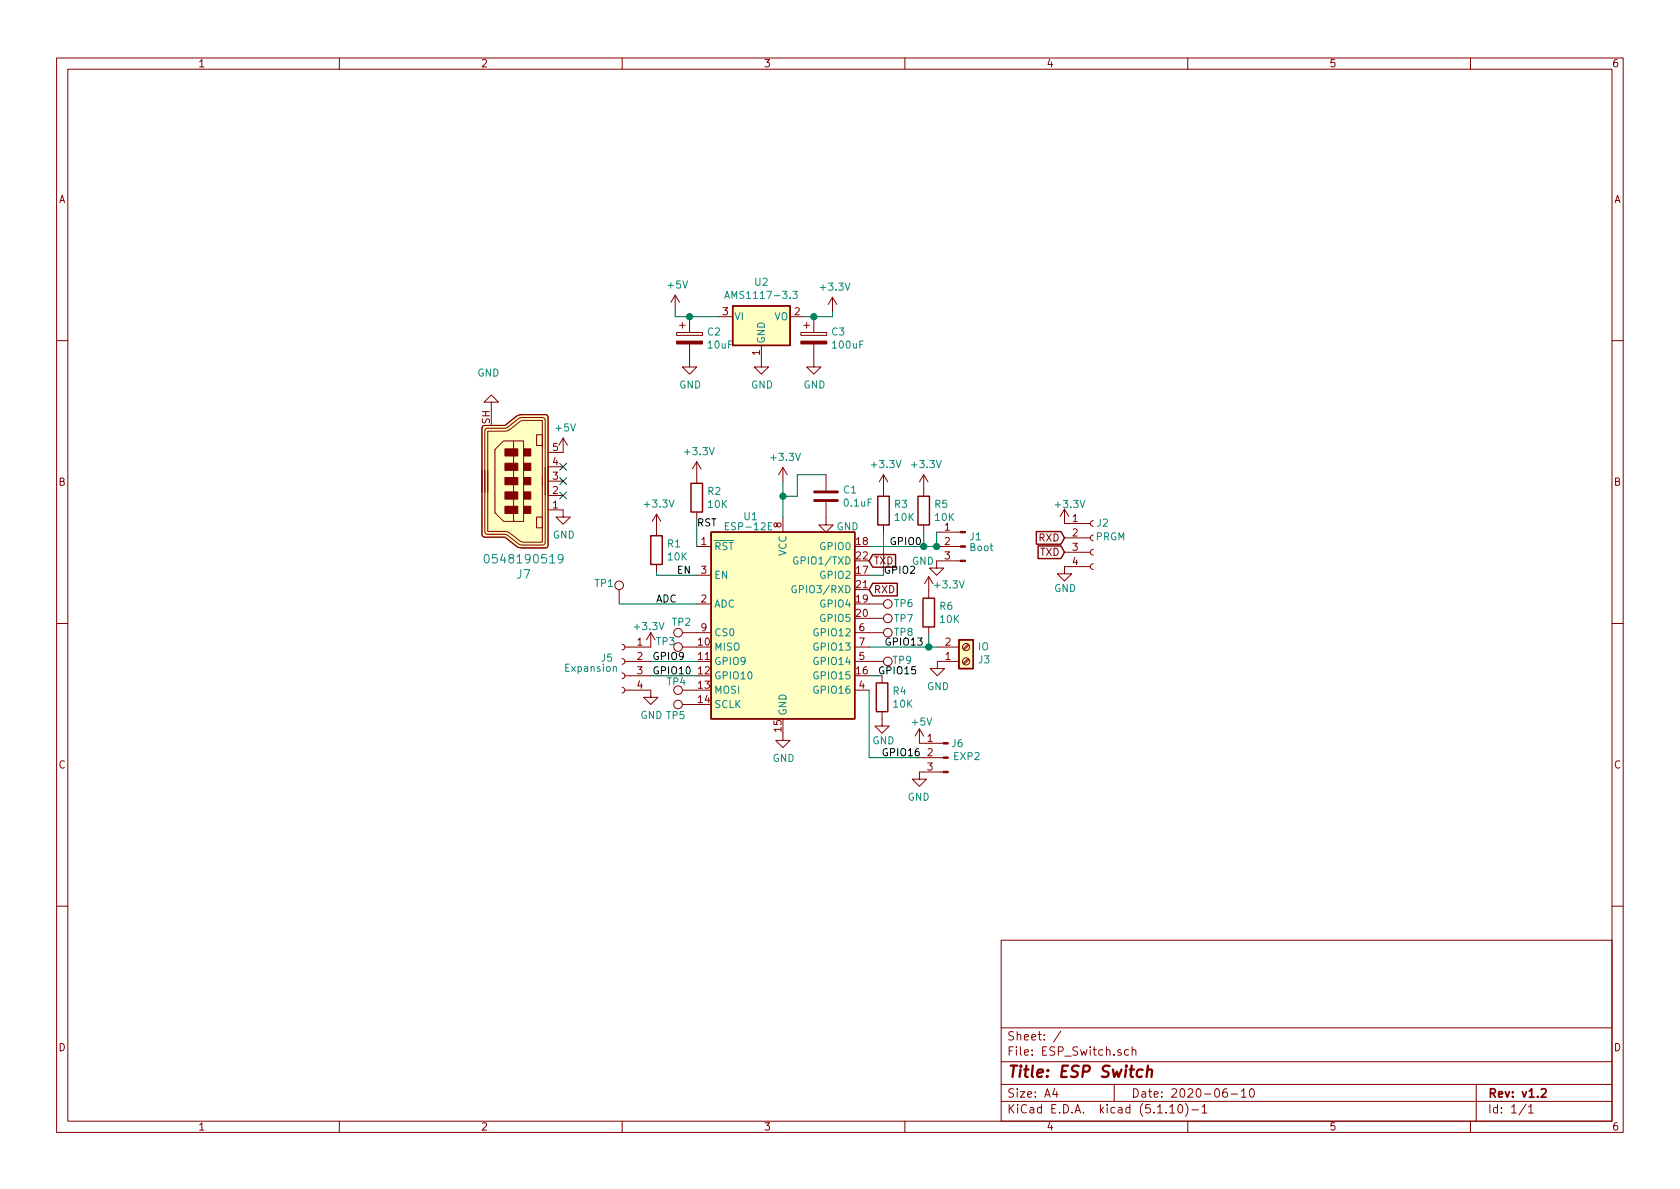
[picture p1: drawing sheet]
EESchema Schematic File Version 4
EELAYER 30 0
EELAYER END
$Descr A4 11693 8268
encoding utf-8
Sheet 1 1
Title "ESP Switch"
Date "2020-06-10"
Rev "v1.2"
Comp ""
Comment1 ""
Comment2 ""
Comment3 ""
Comment4 ""
$EndDescr
$Comp
L Device:R R2
U 1 1
P 4850 3455
F 0 "R2" H 4920 3501 50  0000 L CNN
F 1 "10K" H 4920 3410 50  0000 L CNN
F 2 "Resistor_SMD:R_0805_2012Metric_Pad1.15x1.40mm_HandSolder" V 4780 3455 50  0001 C CNN
F 3 "~" H 4850 3455 50  0001 C CNN
	1    4850 3455
	1    0    0    -1  
$EndComp
$Comp
L Connector:Conn_01x04_Female J2
U 1 1
P 7610 3735
F 0 "J2" H 7630 3840 50  0000 L CNN
F 1 "PRGM" H 7625 3745 50  0000 L CNN
F 2 "Connector_PinHeader_2.54mm:PinHeader_1x04_P2.54mm_Vertical" H 7610 3735 50  0001 C CNN
F 3 "~" H 7610 3735 50  0001 C CNN
	1    7610 3735
	1    0    0    -1  
$EndComp
$Comp
L Device:R R1
U 1 1
P 4570 3820
F 0 "R1" H 4640 3866 50  0000 L CNN
F 1 "10K" H 4640 3775 50  0000 L CNN
F 2 "Resistor_SMD:R_0805_2012Metric_Pad1.15x1.40mm_HandSolder" V 4500 3820 50  0001 C CNN
F 3 "~" H 4570 3820 50  0001 C CNN
	1    4570 3820
	1    0    0    -1  
$EndComp
$Comp
L Device:R R4
U 1 1
P 6140 4845
F 0 "R4" H 6210 4891 50  0000 L CNN
F 1 "10K" H 6210 4800 50  0000 L CNN
F 2 "Resistor_SMD:R_0805_2012Metric_Pad1.15x1.40mm_HandSolder" V 6070 4845 50  0001 C CNN
F 3 "~" H 6140 4845 50  0001 C CNN
	1    6140 4845
	1    0    0    -1  
$EndComp
$Comp
L Device:R R3
U 1 1
P 6150 3545
F 0 "R3" H 6220 3591 50  0000 L CNN
F 1 "10K" H 6220 3500 50  0000 L CNN
F 2 "Resistor_SMD:R_0805_2012Metric_Pad1.15x1.40mm_HandSolder" V 6080 3545 50  0001 C CNN
F 3 "~" H 6150 3545 50  0001 C CNN
	1    6150 3545
	1    0    0    -1  
$EndComp
$Comp
L Device:R R5
U 1 1
P 6430 3545
F 0 "R5" H 6500 3591 50  0000 L CNN
F 1 "10K" H 6500 3500 50  0000 L CNN
F 2 "Resistor_SMD:R_0805_2012Metric_Pad1.15x1.40mm_HandSolder" V 6360 3545 50  0001 C CNN
F 3 "~" H 6430 3545 50  0001 C CNN
	1    6430 3545
	1    0    0    -1  
$EndComp
$Comp
L power:+3.3V #PWR03
U 1 1
P 5450 3345
F 0 "#PWR03" H 5450 3195 50  0001 C CNN
F 1 "+3.3V" H 5465 3518 50  0000 C CNN
F 2 "" H 5450 3345 50  0001 C CNN
F 3 "" H 5450 3345 50  0001 C CNN
	1    5450 3345
	1    0    0    -1  
$EndComp
$Comp
L power:GND #PWR04
U 1 1
P 5450 5095
F 0 "#PWR04" H 5450 4845 50  0001 C CNN
F 1 "GND" H 5455 4922 50  0000 C CNN
F 2 "" H 5450 5095 50  0001 C CNN
F 3 "" H 5450 5095 50  0001 C CNN
	1    5450 5095
	1    0    0    -1  
$EndComp
$Comp
L power:+3.3V #PWR08
U 1 1
P 6430 3395
F 0 "#PWR08" H 6430 3245 50  0001 C CNN
F 1 "+3.3V" H 6445 3568 50  0000 C CNN
F 2 "" H 6430 3395 50  0001 C CNN
F 3 "" H 6430 3395 50  0001 C CNN
	1    6430 3395
	1    0    0    -1  
$EndComp
$Comp
L power:+3.3V #PWR06
U 1 1
P 6150 3395
F 0 "#PWR06" H 6150 3245 50  0001 C CNN
F 1 "+3.3V" H 6165 3568 50  0000 C CNN
F 2 "" H 6150 3395 50  0001 C CNN
F 3 "" H 6150 3395 50  0001 C CNN
	1    6150 3395
	1    0    0    -1  
$EndComp
$Comp
L power:+3.3V #PWR02
U 1 1
P 4850 3305
F 0 "#PWR02" H 4850 3155 50  0001 C CNN
F 1 "+3.3V" H 4865 3478 50  0000 C CNN
F 2 "" H 4850 3305 50  0001 C CNN
F 3 "" H 4850 3305 50  0001 C CNN
	1    4850 3305
	1    0    0    -1  
$EndComp
$Comp
L power:+3.3V #PWR01
U 1 1
P 4570 3670
F 0 "#PWR01" H 4570 3520 50  0001 C CNN
F 1 "+3.3V" H 4585 3843 50  0000 C CNN
F 2 "" H 4570 3670 50  0001 C CNN
F 3 "" H 4570 3670 50  0001 C CNN
	1    4570 3670
	1    0    0    -1  
$EndComp
$Comp
L power:GND #PWR07
U 1 1
P 6140 4995
F 0 "#PWR07" H 6140 4745 50  0001 C CNN
F 1 "GND" H 6150 4845 50  0000 C CNN
F 2 "" H 6140 4995 50  0001 C CNN
F 3 "" H 6140 4995 50  0001 C CNN
	1    6140 4995
	1    0    0    -1  
$EndComp
Wire Wire Line
	6050 4695 6140 4695
$Comp
L Regulator_Linear:AMS1117-3.3 U2
U 1 1
P 5300 2195
F 0 "U2" H 5300 2437 50  0000 C CNN
F 1 "AMS1117-3.3" H 5300 2346 50  0000 C CNN
F 2 "Package_TO_SOT_SMD:SOT-223-3_TabPin2" H 5300 2395 50  0001 C CNN
F 3 "http://www.advanced-monolithic.com/pdf/ds1117.pdf" H 5400 1945 50  0001 C CNN
	1    5300 2195
	1    0    0    -1  
$EndComp
$Comp
L Device:CP C2
U 1 1
P 4800 2345
F 0 "C2" H 4918 2391 50  0000 L CNN
F 1 "10uF" H 4918 2300 50  0000 L CNN
F 2 "Capacitor_SMD:C_0805_2012Metric_Pad1.15x1.40mm_HandSolder" H 4838 2195 50  0001 C CNN
F 3 "~" H 4800 2345 50  0001 C CNN
	1    4800 2345
	1    0    0    -1  
$EndComp
$Comp
L Device:CP C3
U 1 1
P 5665 2345
F 0 "C3" H 5783 2391 50  0000 L CNN
F 1 "100uF" H 5783 2300 50  0000 L CNN
F 2 "Capacitor_SMD:C_1206_3216Metric_Pad1.42x1.75mm_HandSolder" H 5703 2195 50  0001 C CNN
F 3 "~" H 5665 2345 50  0001 C CNN
	1    5665 2345
	1    0    0    -1  
$EndComp
$Comp
L Device:C C1
U 1 1
P 5750 3445
F 0 "C1" H 5865 3491 50  0000 L CNN
F 1 "0.1uF" H 5865 3400 50  0000 L CNN
F 2 "Capacitor_SMD:C_0805_2012Metric_Pad1.15x1.40mm_HandSolder" H 5788 3295 50  0001 C CNN
F 3 "~" H 5750 3445 50  0001 C CNN
	1    5750 3445
	1    0    0    -1  
$EndComp
Wire Wire Line
	5450 3345 5450 3445
Wire Wire Line
	5750 3295 5550 3295
Wire Wire Line
	5550 3295 5550 3445
Wire Wire Line
	5550 3445 5450 3445
Connection ~ 5450 3445
Wire Wire Line
	5450 3445 5450 3595
$Comp
L power:GND #PWR05
U 1 1
P 5750 3595
F 0 "#PWR05" H 5750 3345 50  0001 C CNN
F 1 "GND" H 5900 3535 50  0000 C CNN
F 2 "" H 5750 3595 50  0001 C CNN
F 3 "" H 5750 3595 50  0001 C CNN
	1    5750 3595
	1    0    0    -1  
$EndComp
$Comp
L power:GND #PWR019
U 1 1
P 5665 2495
F 0 "#PWR019" H 5665 2245 50  0001 C CNN
F 1 "GND" H 5670 2322 50  0000 C CNN
F 2 "" H 5665 2495 50  0001 C CNN
F 3 "" H 5665 2495 50  0001 C CNN
	1    5665 2495
	1    0    0    -1  
$EndComp
$Comp
L power:GND #PWR018
U 1 1
P 5300 2495
F 0 "#PWR018" H 5300 2245 50  0001 C CNN
F 1 "GND" H 5305 2322 50  0000 C CNN
F 2 "" H 5300 2495 50  0001 C CNN
F 3 "" H 5300 2495 50  0001 C CNN
	1    5300 2495
	1    0    0    -1  
$EndComp
$Comp
L power:GND #PWR014
U 1 1
P 4800 2495
F 0 "#PWR014" H 4800 2245 50  0001 C CNN
F 1 "GND" H 4805 2322 50  0000 C CNN
F 2 "" H 4800 2495 50  0001 C CNN
F 3 "" H 4800 2495 50  0001 C CNN
	1    4800 2495
	1    0    0    -1  
$EndComp
$Comp
L power:+3.3V #PWR020
U 1 1
P 5795 2160
F 0 "#PWR020" H 5795 2010 50  0001 C CNN
F 1 "+3.3V" H 5810 2333 50  0000 C CNN
F 2 "" H 5795 2160 50  0001 C CNN
F 3 "" H 5795 2160 50  0001 C CNN
	1    5795 2160
	1    0    0    -1  
$EndComp
Wire Wire Line
	5600 2195 5665 2195
Wire Wire Line
	5795 2160 5795 2195
Connection ~ 5665 2195
$Comp
L power:+5V #PWR013
U 1 1
P 4700 2145
F 0 "#PWR013" H 4700 1995 50  0001 C CNN
F 1 "+5V" H 4715 2318 50  0000 C CNN
F 2 "" H 4700 2145 50  0001 C CNN
F 3 "" H 4700 2145 50  0001 C CNN
	1    4700 2145
	1    0    0    -1  
$EndComp
Wire Wire Line
	5000 2195 4800 2195
Wire Wire Line
	4700 2145 4700 2195
Wire Wire Line
	4700 2195 4800 2195
Connection ~ 4800 2195
Wire Wire Line
	6430 3795 6430 3695
Wire Wire Line
	6050 3795 6430 3795
Wire Wire Line
	6050 3995 6150 3995
Wire Wire Line
	6150 3995 6150 3695
$Comp
L power:GND #PWR09
U 1 1
P 6520 3895
F 0 "#PWR09" H 6520 3645 50  0001 C CNN
F 1 "GND" H 6425 3895 50  0000 C CNN
F 2 "" H 6520 3895 50  0001 C CNN
F 3 "" H 6520 3895 50  0001 C CNN
	1    6520 3895
	1    0    0    -1  
$EndComp
$Comp
L power:+3.3V #PWR010
U 1 1
P 7410 3635
F 0 "#PWR010" H 7410 3485 50  0001 C CNN
F 1 "+3.3V" H 7445 3770 50  0000 C CNN
F 2 "" H 7410 3635 50  0001 C CNN
F 3 "" H 7410 3635 50  0001 C CNN
	1    7410 3635
	1    0    0    -1  
$EndComp
$Comp
L power:GND #PWR011
U 1 1
P 7410 3935
F 0 "#PWR011" H 7410 3685 50  0001 C CNN
F 1 "GND" H 7415 3785 50  0000 C CNN
F 2 "" H 7410 3935 50  0001 C CNN
F 3 "" H 7410 3935 50  0001 C CNN
	1    7410 3935
	1    0    0    -1  
$EndComp
Wire Wire Line
	4850 3605 4850 3795
Wire Wire Line
	4570 3970 4570 3995
Wire Wire Line
	4570 3995 4850 3995
$Comp
L Connector:Conn_01x03_Male J1
U 1 1
P 6720 3795
F 0 "J1" H 6695 3865 50  0000 R CNN
F 1 "Boot" H 6695 3790 50  0000 R CNN
F 2 "Connector_PinHeader_2.54mm:PinHeader_1x03_P2.54mm_Vertical" H 6720 3795 50  0001 C CNN
F 3 "~" H 6720 3795 50  0001 C CNN
	1    6720 3795
	-1   0    0    -1  
$EndComp
Wire Wire Line
	6520 3695 6520 3795
$Comp
L power:GND #PWR021
U 1 1
P 4530 4795
F 0 "#PWR021" H 4530 4545 50  0001 C CNN
F 1 "GND" H 4535 4622 50  0000 C CNN
F 2 "" H 4530 4795 50  0001 C CNN
F 3 "" H 4530 4795 50  0001 C CNN
	1    4530 4795
	1    0    0    -1  
$EndComp
Text Label 6190 3795 0    50   ~ 0
GPIO0
Text Label 4565 4195 0    50   ~ 0
ADC
Text Label 4540 4695 0    50   ~ 0
GPIO10
Text Label 4850 3665 0    50   ~ 0
RST
Text Label 4710 3995 0    50   ~ 0
EN
Text Label 6150 3995 0    50   ~ 0
GPIO2
Text Label 6110 4695 0    50   ~ 0
GPIO15
$Comp
L power:+3.3V #PWR0101
U 1 1
P 4530 4495
F 0 "#PWR0101" H 4530 4345 50  0001 C CNN
F 1 "+3.3V" H 4515 4640 50  0000 C CNN
F 2 "" H 4530 4495 50  0001 C CNN
F 3 "" H 4530 4495 50  0001 C CNN
	1    4530 4495
	1    0    0    -1  
$EndComp
$Comp
L Connector:Conn_01x03_Male J6
U 1 1
P 6600 5265
F 0 "J6" H 6535 5365 50  0000 C CNN
F 1 "EXP2" H 6470 5275 50  0000 C CNN
F 2 "Connector_PinHeader_2.54mm:PinHeader_1x03_P2.54mm_Vertical" H 6600 5265 50  0001 C CNN
F 3 "~" H 6600 5265 50  0001 C CNN
	1    6600 5265
	-1   0    0    -1  
$EndComp
$Comp
L power:GND #PWR023
U 1 1
P 6400 5365
F 0 "#PWR023" H 6400 5115 50  0001 C CNN
F 1 "GND" H 6405 5192 50  0000 C CNN
F 2 "" H 6400 5365 50  0001 C CNN
F 3 "" H 6400 5365 50  0001 C CNN
	1    6400 5365
	-1   0    0    -1  
$EndComp
$Comp
L power:+5V #PWR022
U 1 1
P 6400 5165
F 0 "#PWR022" H 6400 5015 50  0001 C CNN
F 1 "+5V" H 6385 5315 50  0000 C CNN
F 2 "" H 6400 5165 50  0001 C CNN
F 3 "" H 6400 5165 50  0001 C CNN
	1    6400 5165
	-1   0    0    -1  
$EndComp
Wire Wire Line
	4310 4195 4850 4195
Text Label 4540 4595 0    50   ~ 0
GPIO9
Wire Wire Line
	6050 4795 6050 5265
Wire Wire Line
	6050 5265 6400 5265
Text Label 6135 5265 0    50   ~ 0
GPIO16
$Comp
L ESP_Switch-rescue:ESP_SwitchPoint-Connector TP1
U 1 1
P 4310 4195
F 0 "TP1" H 4135 4340 50  0000 L CNN
F 1 "ESP_SwitchPoint" H 4368 4222 50  0001 L CNN
F 2 "ESP_SwitchPoint:ESP_SwitchPoint_Pad_1.0x1.0mm" H 4510 4195 50  0001 C CNN
F 3 "~" H 4510 4195 50  0001 C CNN
	1    4310 4195
	1    0    0    -1  
$EndComp
$Comp
L ESP_Switch-rescue:ESP_SwitchPoint-Connector TP5
U 1 1
P 4850 4895
F 0 "TP5" V 4770 4970 50  0000 L CNN
F 1 "ESP_SwitchPoint" H 4925 5605 50  0001 L CNN
F 2 "ESP_SwitchPoint:ESP_SwitchPoint_Pad_1.0x1.0mm" H 5050 4895 50  0001 C CNN
F 3 "~" H 5050 4895 50  0001 C CNN
	1    4850 4895
	0    -1   -1   0   
$EndComp
$Comp
L ESP_Switch-rescue:ESP_SwitchPoint-Connector TP4
U 1 1
P 4850 4795
F 0 "TP4" V 4905 4865 50  0000 L CNN
F 1 "ESP_SwitchPoint" H 4825 5585 50  0001 L CNN
F 2 "ESP_SwitchPoint:ESP_SwitchPoint_Pad_1.0x1.0mm" H 5050 4795 50  0001 C CNN
F 3 "~" H 5050 4795 50  0001 C CNN
	1    4850 4795
	0    -1   -1   0   
$EndComp
Wire Wire Line
	4530 4695 4850 4695
Wire Wire Line
	4530 4595 4850 4595
$Comp
L ESP_Switch-rescue:ESP_SwitchPoint-Connector TP2
U 1 1
P 4850 4395
F 0 "TP2" V 4920 4430 50  0000 L CNN
F 1 "ESP_SwitchPoint" H 4415 5490 50  0001 L CNN
F 2 "ESP_SwitchPoint:ESP_SwitchPoint_Pad_1.0x1.0mm" H 5050 4395 50  0001 C CNN
F 3 "~" H 5050 4395 50  0001 C CNN
	1    4850 4395
	0    -1   -1   0   
$EndComp
$Comp
L ESP_Switch-rescue:ESP_SwitchPoint-Connector TP3
U 1 1
P 4850 4495
F 0 "TP3" V 4885 4640 50  0000 L CNN
F 1 "ESP_SwitchPoint" H 4525 5395 50  0001 L CNN
F 2 "ESP_SwitchPoint:ESP_SwitchPoint_Pad_1.0x1.0mm" H 5050 4495 50  0001 C CNN
F 3 "~" H 5050 4495 50  0001 C CNN
	1    4850 4495
	0    -1   -1   0   
$EndComp
$Comp
L ESP_Switch-rescue:ESP_SwitchPoint-Connector TP8
U 1 1
P 6050 4395
F 0 "TP8" V 6045 4565 50  0000 L CNN
F 1 "ESP_SwitchPoint" H 6108 4422 50  0001 L CNN
F 2 "ESP_SwitchPoint:ESP_SwitchPoint_Pad_1.0x1.0mm" H 6250 4395 50  0001 C CNN
F 3 "~" H 6250 4395 50  0001 C CNN
	1    6050 4395
	0    1    1    0   
$EndComp
$Comp
L ESP_Switch-rescue:ESP_SwitchPoint-Connector TP7
U 1 1
P 6050 4295
F 0 "TP7" V 6050 4465 50  0000 L CNN
F 1 "ESP_SwitchPoint" H 6108 4322 50  0001 L CNN
F 2 "ESP_SwitchPoint:ESP_SwitchPoint_Pad_1.0x1.0mm" H 6250 4295 50  0001 C CNN
F 3 "~" H 6250 4295 50  0001 C CNN
	1    6050 4295
	0    1    1    0   
$EndComp
$Comp
L ESP_Switch-rescue:ESP_SwitchPoint-Connector TP6
U 1 1
P 6050 4195
F 0 "TP6" V 6045 4365 50  0000 L CNN
F 1 "ESP_SwitchPoint" H 6108 4222 50  0001 L CNN
F 2 "ESP_SwitchPoint:ESP_SwitchPoint_Pad_1.0x1.0mm" H 6250 4195 50  0001 C CNN
F 3 "~" H 6250 4195 50  0001 C CNN
	1    6050 4195
	0    1    1    0   
$EndComp
$Comp
L ESP_Switch-rescue:ESP_SwitchPoint-Connector TP9
U 1 1
P 6050 4595
F 0 "TP9" V 6040 4755 50  0000 L CNN
F 1 "ESP_SwitchPoint" H 6108 4622 50  0001 L CNN
F 2 "ESP_SwitchPoint:ESP_SwitchPoint_Pad_1.0x1.0mm" H 6250 4595 50  0001 C CNN
F 3 "~" H 6250 4595 50  0001 C CNN
	1    6050 4595
	0    1    1    0   
$EndComp
$Comp
L Connector:Conn_01x04_Female J5
U 1 1
P 4330 4595
F 0 "J5" H 4435 4620 50  0000 C CNN
F 1 "Expansion" H 4545 4550 50  0000 C CNN
F 2 "Connector_PinHeader_2.54mm:PinHeader_1x04_P2.54mm_Vertical" H 4330 4595 50  0001 C CNN
F 3 "~" H 4330 4595 50  0001 C CNN
	1    4330 4595
	-1   0    0    -1  
$EndComp
$Comp
L power:GND #PWR0102
U 1 1
P 3420 2840
F 0 "#PWR0102" H 3420 2590 50  0001 C CNN
F 1 "GND" H 3440 2590 50  0000 C CNN
F 2 "" H 3420 2840 50  0001 C CNN
F 3 "" H 3420 2840 50  0001 C CNN
	1    3420 2840
	-1   0    0    1   
$EndComp
$Comp
L power:GND #PWR0103
U 1 1
P 3920 3540
F 0 "#PWR0103" H 3920 3290 50  0001 C CNN
F 1 "GND" H 3925 3367 50  0000 C CNN
F 2 "" H 3920 3540 50  0001 C CNN
F 3 "" H 3920 3540 50  0001 C CNN
	1    3920 3540
	1    0    0    -1  
$EndComp
$Comp
L power:+5V #PWR0104
U 1 1
P 3920 3140
F 0 "#PWR0104" H 3920 2990 50  0001 C CNN
F 1 "+5V" H 3935 3313 50  0000 C CNN
F 2 "" H 3920 3140 50  0001 C CNN
F 3 "" H 3920 3140 50  0001 C CNN
	1    3920 3140
	1    0    0    -1  
$EndComp
$Comp
L dk_USB-DVI-HDMI-Connectors:0548190519 J7
U 1 1
P 3620 3340
F 0 "J7" H 3645 3992 60  0000 C CNN
F 1 "0548190519" H 3645 3886 60  0000 C CNN
F 2 "digikey-footprints:USB_Mini_B_Female_548190519" H 3820 3540 60  0001 L CNN
F 3 "https://www.molex.com/pdm_docs/sd/548190519_sd.pdf" H 3820 3640 60  0001 L CNN
F 4 "WM17115-ND" H 3820 3740 60  0001 L CNN "Digi-Key_PN"
F 5 "0548190519" H 3820 3840 60  0001 L CNN "MPN"
F 6 "Connectors, Interconnects" H 3820 3940 60  0001 L CNN "Category"
F 7 "USB, DVI, HDMI Connectors" H 3820 4040 60  0001 L CNN "Family"
F 8 "https://www.molex.com/pdm_docs/sd/548190519_sd.pdf" H 3820 4140 60  0001 L CNN "DK_Datasheet_Link"
F 9 "/product-detail/en/molex/0548190519/WM17115-ND/773802" H 3820 4240 60  0001 L CNN "DK_Detail_Page"
F 10 "CONN RCPT USB2.0 MINI B 5P R/A" H 3820 4340 60  0001 L CNN "Description"
F 11 "Molex" H 3820 4440 60  0001 L CNN "Manufacturer"
F 12 "Active" H 3820 4540 60  0001 L CNN "Status"
	1    3620 3340
	1    0    0    1   
$EndComp
Wire Wire Line
	5795 2195 5665 2195
Connection ~ 6430 3795
Connection ~ 6520 3795
Text GLabel 7410 3835 0    50   Input ~ 0
TXD
Text GLabel 7410 3735 0    50   Input ~ 0
RXD
Text GLabel 6050 4095 2    50   Input ~ 0
RXD
Text GLabel 6050 3895 2    50   Input ~ 0
TXD
Wire Wire Line
	6430 3795 6520 3795
$Comp
L RF_Module:ESP-12E U1
U 1 1
P 5450 4395
F 0 "U1" H 5225 5205 50  0000 C CNN
F 1 "ESP-12E" H 5210 5135 50  0000 C CNN
F 2 "RF_Module:ESP-12E" H 5450 4395 50  0001 C CNN
F 3 "http://wiki.ai-thinker.com/_media/esp8266/esp8266_series_modules_user_manual_v1.1.pdf" H 5100 4495 50  0001 C CNN
	1    5450 4395
	1    0    0    -1  
$EndComp
Wire Wire Line
	6465 4495 6525 4495
Wire Wire Line
	6465 4405 6465 4495
Text Label 6155 4495 0    50   ~ 0
GPIO13
$Comp
L Device:R R6
U 1 1
P 6465 4255
F 0 "R6" H 6535 4301 50  0000 L CNN
F 1 "10K" H 6535 4210 50  0000 L CNN
F 2 "Resistor_SMD:R_0805_2012Metric_Pad1.15x1.40mm_HandSolder" V 6395 4255 50  0001 C CNN
F 3 "~" H 6465 4255 50  0001 C CNN
	1    6465 4255
	1    0    0    -1  
$EndComp
$Comp
L power:GND #PWR015
U 1 1
P 6525 4595
F 0 "#PWR015" H 6525 4345 50  0001 C CNN
F 1 "GND" H 6530 4422 50  0000 C CNN
F 2 "" H 6525 4595 50  0001 C CNN
F 3 "" H 6525 4595 50  0001 C CNN
	1    6525 4595
	1    0    0    -1  
$EndComp
$Comp
L power:+3.3V #PWR012
U 1 1
P 6465 4105
F 0 "#PWR012" H 6465 3955 50  0001 C CNN
F 1 "+3.3V" H 6605 4150 50  0000 C CNN
F 2 "" H 6465 4105 50  0001 C CNN
F 3 "" H 6465 4105 50  0001 C CNN
	1    6465 4105
	1    0    0    -1  
$EndComp
$Comp
L Connector:Screw_Terminal_01x02 J3
U 1 1
P 6725 4595
F 0 "J3" H 6805 4587 50  0000 L CNN
F 1 "IO" H 6805 4496 50  0000 L CNN
F 2 "TerminalBlock_Phoenix:TerminalBlock_Phoenix_MKDS-1,5-2_1x02_P5.00mm_Horizontal" H 6725 4595 50  0001 C CNN
F 3 "~" H 6725 4595 50  0001 C CNN
	1    6725 4595
	1    0    0    1   
$EndComp
Wire Wire Line
	6050 4495 6465 4495
Connection ~ 6465 4495
NoConn ~ 3920 3240
NoConn ~ 3920 3340
NoConn ~ 3920 3440
$EndSCHEMATC
